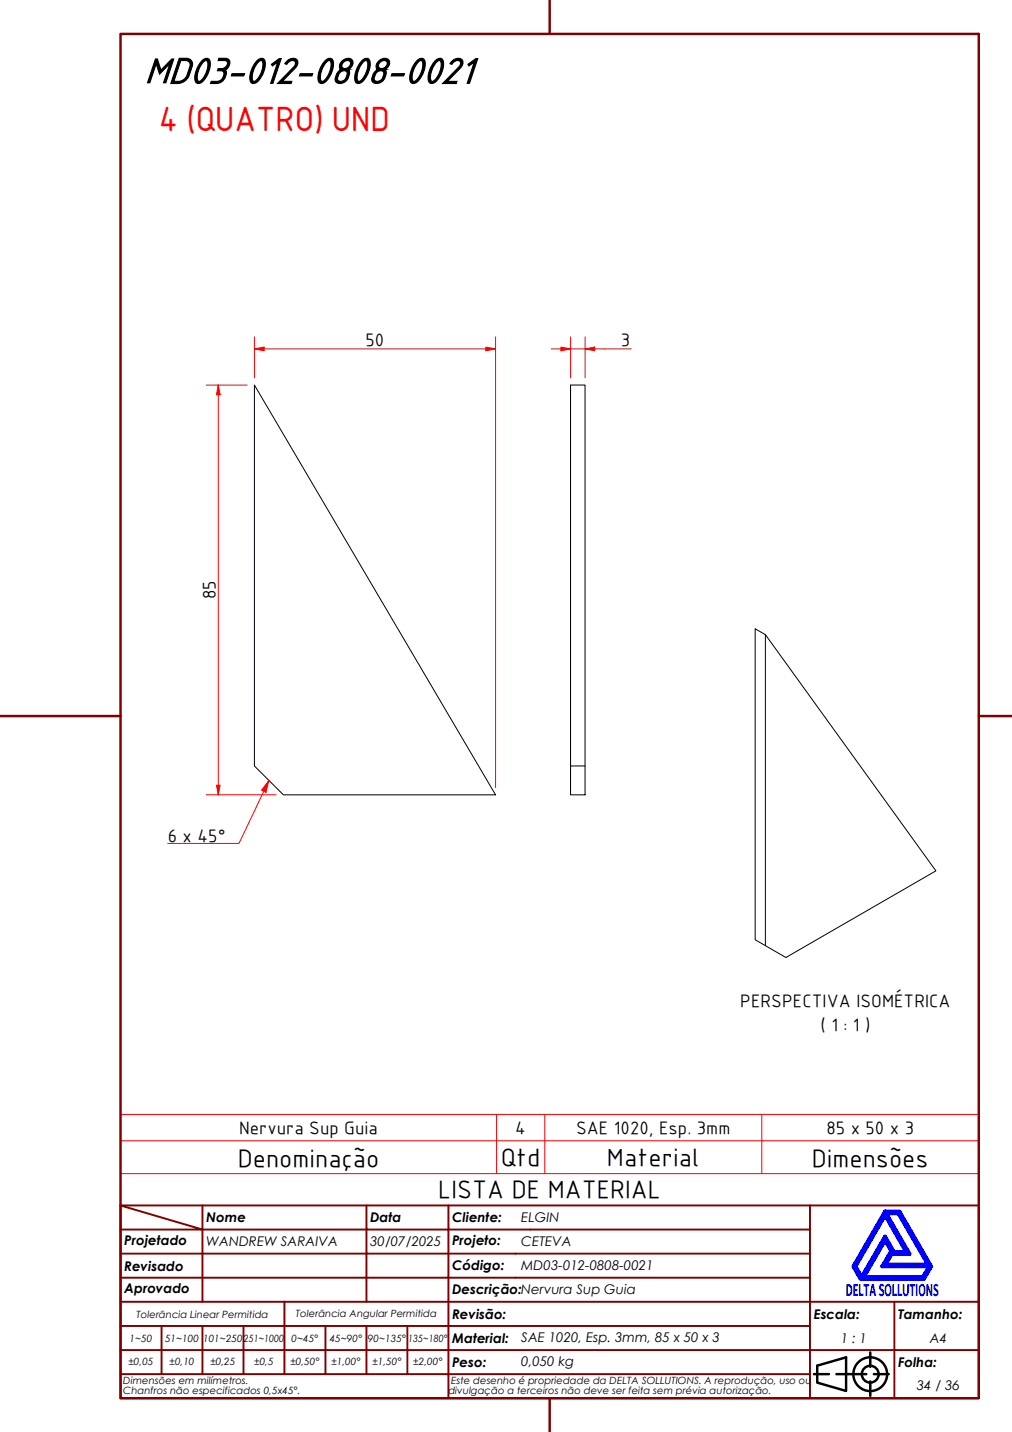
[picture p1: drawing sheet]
<svg xmlns="http://www.w3.org/2000/svg" width="210mm" height="297mm" viewBox="0 0 210 297" stroke-linecap="round" stroke-linejoin="round" font-family="sans-serif">
<!-- layer: Visible (ABNT) -->
<path d="M52.8 79.9l50 85h-44l-6-6zM158.7 131.6l35.4 49-31.1 18-6.4-3.7v-64.5l2.1 1.2v64.6M118.3 158.9h3v6h-3zM118.3 158.9v-79h3v79" fill="none" stroke="#000" stroke-width=".21"/>
<path d="M25 236.6h178v-5.4h-178v12.2M103 231.2v12.2M113 231.2v12.2M158 231.2v12.2M203 236.6v6.8h-178M25 243.4v6.6h178v-6.6" fill="none" stroke="#f00" stroke-width=".21"/>
<!-- layer: Borda A3/A4 (ABNT) -->
<path d="M25 7h178v283h-178zM114 0v7M0 148.5h25M203 148.5h7M114 290v7" fill="none" stroke="#800000" stroke-width=".51"/>
<path d="M183.6 257.3l1.2 2.2-1.8 3.2h9.7l-1.3 2.2h-12.2zM183.6 252.1l4.4 7.6h-2.6l-1.8-3.2-4.9 8.4-1.3-2.2zM183.6 251.3h3l6.5 11.4-1.5 2.6h-13.1l-1.5-2.6zM183.8 251.7h2.5l6.2 10.6h-8.8l1.3-2.2h3.7zM185 259.7h.2l-.1 .2z" fill="none" stroke="#00f" stroke-width=".8"/>
<!-- layer: 0 -->
<path d="M178.5 265.3h13.1" fill="none" stroke="#000" stroke-width=".21"/>
<g fill="none" stroke="#800000" stroke-width=".4">
<path d="M25 250l17 5h-17M25 250h178v40h-178zM42 255h34v5h17M42 255v15M42 250v5M76 250v5h17v5M93 250v5h75M168 250v20h-143M25 260h51v10M25 275h17M33.5 275v10M50.5 275h-8.5v10"/>
<path d="M59 270v15h-8.5M67.5 275v10h-8.5M76 275v10h8.5M84.5 275v10M93 275h-42.5v10M93 260v5h-68M93 275v10h75M93 260h75M93 275h75M168 265h-75v10M185.5 270v10h17.5M203 270h-35v10h17.5v10"/>
<path d="M25 285h25.5M25 280h143v10M67.5 285h8.5M84.5 285h8.5v5"/>
</g>
<g fill="none" stroke="#000" stroke-width=".51">
<path d="M168.8 285h3.1M169.5 283.3l6-1.8v7l-6-1.7zM173.5 285h6.2M180.5 280.5v3M180.5 286.5v3M181.3 285h3"/>
<circle cx="180.5" cy="285" r="3.5"/>
<circle cx="180.5" cy="285" r="1.75"/>
</g>
<path d="M45.3 162.9v2" fill="none" stroke="#f00" stroke-width=".21"/>
<path d="M44.9 162.9h.8l-.4 2z" fill="#f00"/>
<path d="M45.3 79.9v2M44.9 162.9h.8l-.4 2z" fill="none" stroke="#f00" stroke-width=".21"/>
<path d="M45.3 79.9l.4 2h-.8z" fill="#f00"/>
<path d="M42.8 79.9h8.5M45.3 79.9l.4 2h-.8zM52.8 72.4h2M45.3 81.9v81M42.8 164.9h14.5" fill="none" stroke="#f00" stroke-width=".21"/>
<path d="M52.8 72.4l2-.4v.8z" fill="#f00"/>
<path d="M52.8 72.4l2-.4v.8zM100.8 72.4h2" fill="none" stroke="#f00" stroke-width=".21"/>
<path d="M100.8 72l2 .4-2 .4z" fill="#f00"/>
<path d="M52.8 69.9v8.5M54.8 72.4h46M100.8 72l2 .4-2 .4zM102.8 69.9v93.5" fill="none" stroke="#f00" stroke-width=".21"/>
<path d="M55.8 161.9l-1.1 2.2" fill="none" stroke="#f00" stroke-width=".21"/>
<path d="M55.8 161.9l-.6 2.4-.9-.4z" fill="#f00"/>
<path d="M54.7 164.1l-5.1 10.8h-14.8M55.8 161.9l-.6 2.4-.9-.4z" fill="none" stroke="#f00" stroke-width=".21"/>
<path d="M116.4 72.4h1.9" fill="none" stroke="#f00" stroke-width=".21"/>
<path d="M116.4 72l1.9 .4-1.9 .4z" fill="#f00"/>
<path d="M116.4 72l1.9 .4-1.9 .4zM121.3 72.4h2.1" fill="none" stroke="#f00" stroke-width=".21"/>
<path d="M121.3 72.4l2.1-.4v.8z" fill="#f00"/>
<path d="M114.3 72.4h2.1M118.3 72.4h3M118.3 69.9v8.5M121.3 72.4l2.1-.4v.8zM121.3 69.9v8.5M123.4 72.4h7.6" fill="none" stroke="#f00" stroke-width=".21"/>
<text font-size="8.1" x="30" y="17.2">MD03-012-0808-0021</text>
<text font-size="7" fill="#f00" x="32.9" y="27.2">4 (QUATRO) UND</text>
<g font-size="5.4">
<text x="49.3" y="242">Denominação</text>
<text x="103.9" y="241.8">Qtd</text>
<text x="125.9" y="241.8">Material</text>
<text x="168.4" y="242">Dimensões</text>
<text x="90.9" y="248.5">LISTA DE MATERIAL</text>
</g>
<g font-size="3.9">
<text x="75.8" y="71.8">50</text>
<text x="128.8" y="71.8">3</text>
<text x="44.7" y="124.3" transform="rotate(-90 44.7 124.3)">85</text>
<text x="34.8" y="174.6">6 x 45°</text>
<text x="153.5" y="208.8">PERSPECTIVA ISOMÉTRICA</text>
<text x="170.2" y="213.8">( 1 : 1 )</text>
<text x="49.6" y="235.2">Nervura Sup Guia</text>
<text x="106.9" y="235.2">4</text>
<text x="119.5" y="235.2">SAE 1020, Esp. 3mm</text>
<text x="171.4" y="235.2">85 x 50 x 3</text>
</g>
<text font-size="3.9" fill="#00f" x="175.4" y="268.8">DELTASOLLUTIONS</text>
<g font-size="2.8">
<text x="42.8" y="253.5">Nome</text>
<text x="76.8" y="253.5">Data</text>
<text x="93.8" y="253.6">Cliente:</text>
<text x="108.1" y="253.5">ELGIN</text>
<text x="25.8" y="263.6">Revisado</text>
<text x="25.8" y="258.3">Projetado</text>
<text x="42.8" y="258.5">WANDREW SARAIVA</text>
<text x="76.8" y="258.4">30/07/2025</text>
<text x="93.8" y="263.4">Código:</text>
<text x="93.8" y="258.3">Projeto:</text>
<text x="108.1" y="263.5">MD03-012-0808-0021</text>
<text x="108.1" y="258.5">CETEVA</text>
<text x="25.8" y="268.3">Aprovado</text>
<text x="93.8" y="268.3">Descrição:Nervura Sup Guia</text>
<text x="93.8" y="273.6">Revisão:</text>
<text x="168.8" y="273.5">Escala:</text>
<text x="186.3" y="273.5">Tamanho:</text>
<text x="93.8" y="278.6">Material:</text>
<text x="108.1" y="278.3">SAE 1020, Esp. 3mm, 85 x 50 x 3</text>
<text x="174.4" y="278.5">1 : 1</text>
<text x="192.8" y="278.6">A4</text>
<text x="93.8" y="283.5">Peso:</text>
<text x="108.1" y="283.3">0,050 kg</text>
<text x="186.3" y="283.5">Folha:</text>
<text x="190.2" y="288.4">34 / 36</text>
</g>
<g font-size="2.1">
<text x="28.3" y="273.3">Tolerância Linear Permitida</text>
<text x="61.4" y="273.1">Tolerância Angular Permitida</text>
<text x="26.9" y="278.3">1~50</text>
<text x="34.2" y="278.3">51~100</text>
<text x="42.1" y="278.3">101~250</text>
<text x="50.5" y="278.3">251~1000</text>
<text x="60.5" y="278.3">0~45°</text>
<text x="68.4" y="278.3">45~90°</text>
<text x="76.3" y="278.3">90~135°</text>
<text x="84.7" y="278.3">135~180°</text>
<text x="25.6" y="287.1">Dimensões em milímetros.</text>
<text x="26.6" y="283.2">±0,05</text>
<text x="35.2" y="283.2">±0,10</text>
<text x="43.6" y="283.2">±0,25</text>
<text x="52.7" y="283.2">±0,5</text>
<text x="60.2" y="283.2">±0,50°</text>
<text x="68.7" y="283.2">±1,00°</text>
<text x="77.2" y="283.2">±1,50°</text>
<text x="85.7" y="283.2">±2,00°</text>
<text x="93.6" y="287.1">Este desenho é propriedade da DELTA SOLLUTIONS. A reprodução, uso ou</text>
<text x="25.6" y="289.2">Chanfros não especificados 0,5x45°.</text>
<text x="93" y="289.2">divulgação a terceiros não deve ser feita sem prévia autorização.</text>
</g>
</svg>
